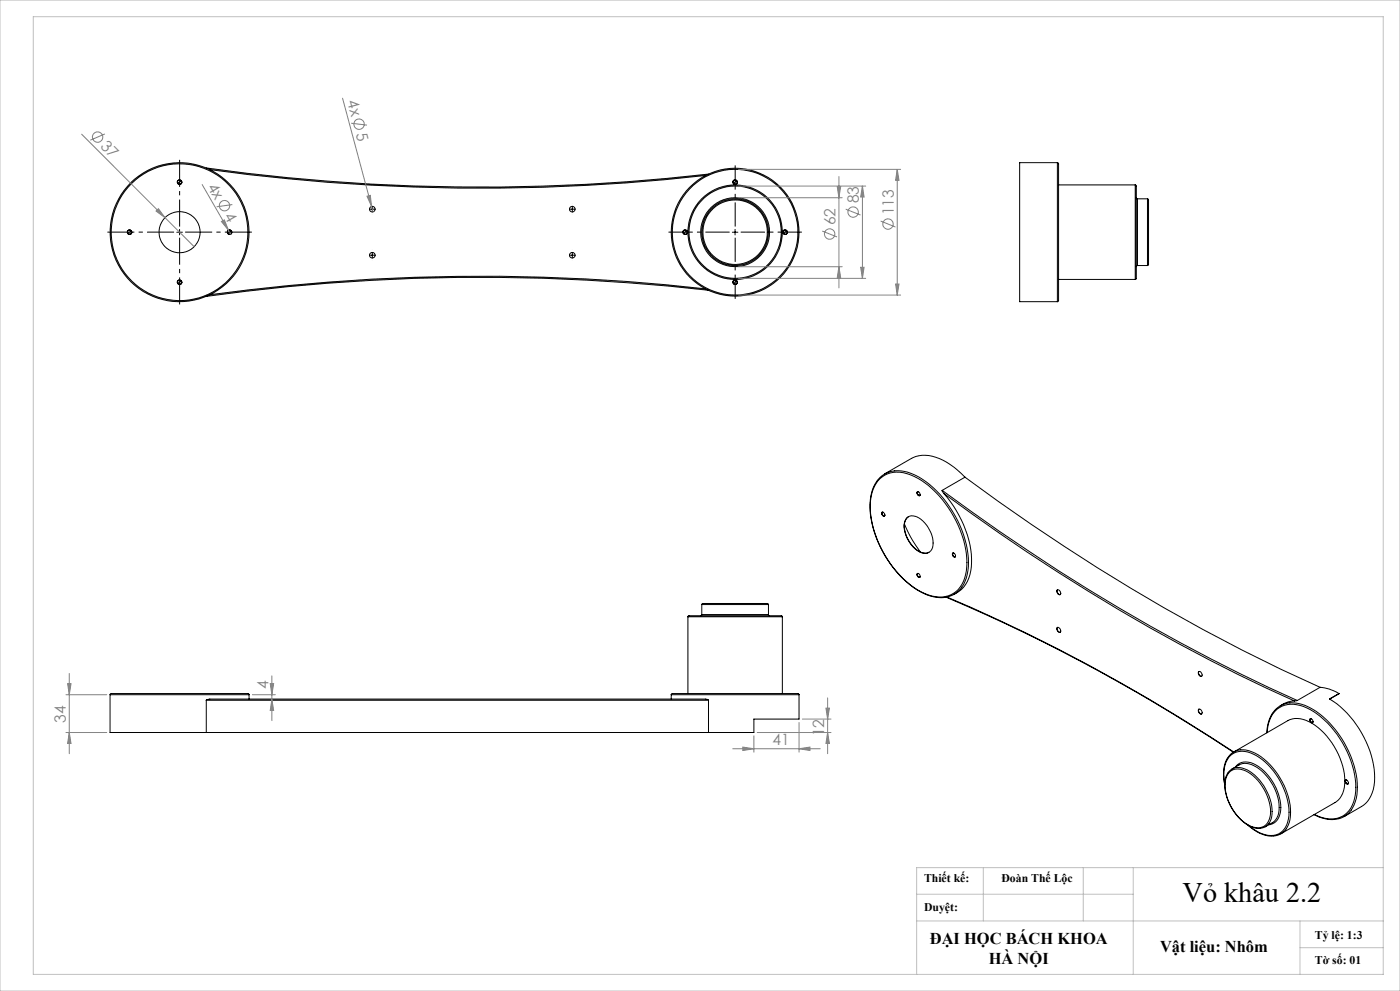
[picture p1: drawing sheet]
<svg xmlns="http://www.w3.org/2000/svg" width="420mm" height="297mm" viewBox="0 0 420 297" stroke-linecap="round" stroke-linejoin="round" font-family="sans-serif">
<g fill="none" stroke="#000" stroke-width=".3">
<path d="M53.9 53.9l-.5 .2-.2 .5M54.5 54.6l-.1 .4-.5 .2M61.9 50.3a598.3 598.3 0 0 0 150.6 1.9M62.9 50.8a595.7 595.7 0 0 0 148.7 1.8M220.5 53.9l-.5 .2-.1 .5M221.2 54.6l-.2 .5-.5 .1M317.2 48.8l.4 .2v41.2l-.4 .2M317.2 48.8h-11.3v41.6h11.3M317.2 48.8v41.6M317.6 55.4h23M340.6 55.4l.3 .3v27.8l-.3 .2M340.6 55.4v28.3"/>
<path d="M340.9 59.3l.3 .3M341.2 59.6v20M341.2 59.6h3M344.2 59.6l.4 .3v19.4l-.4 .3M344.2 59.6v20M38.9 68.9l-.6 .3-.1 .4M39.5 69.6l-.1 .4-.5 .3M53 69.6h1.7M53.9 68.8v1.6M68.9 68.9l-.5 .2-.2 .5M69.5 69.6l-.1 .4-.5 .3M110.8 76.5h1.7"/>
<path d="M110.8 62.7h1.7M111.7 61.8v1.7M111.7 75.7v1.6M170.9 76.5h1.6M170.9 62.7h1.6M171.7 61.8v1.7M171.7 75.7v1.6M205.5 68.9l-.4 .2-.2 .5M206.2 69.6l-.1 .4-.6 .3M219.7 69.6h1.7M220.5 68.8v1.6M235.5 68.9l-.4 .2-.2 .5"/>
<path d="M236.2 69.6l-.2 .5-.5 .2M341.2 79.6l-.3 .3M341.2 79.6h3M53.9 83.9l-.5 .2-.2 .5M54.5 84.6l-.1 .4-.5 .3M211.6 86.6a600.2 600.2 0 0 0-148.7 1.7M212.5 87a598.3 598.3 0 0 0-150.6 1.8M220.5 83.9l-.4 .2-.2 .5M221.2 84.6l-.2 .5-.5 .2M317.6 83.7h23M263.1 144.2a16.2 16.2 0 0 0-1.4 13.2 32.3 32.3 0 0 0 14.5 20l3.1 1.3 2 .4h1.8M263.1 144.1a8.2 8.2 0 0 1 10.2-2.2 30.2 30.2 0 0 1 15.8 18.4 19.3 19.3 0 0 1 0 14.9 7.3 7.3 0 0 1-5.9 3.9"/>
<path d="M264 143.5a8.3 8.3 0 0 1 9.1-1.2 28.8 28.8 0 0 1 14.4 15.3 23.2 23.2 0 0 1 1.9 15.6 7.8 7.8 0 0 1-10.8 5.1 27.8 27.8 0 0 1-14.6-14.7 24.2 24.2 0 0 1-2.4-15.9l1.2-2.8zM264.7 153.5a.69 .69 0 0 1 .6 .4 .69 .69 0 0 1-.2 .8l-.6-.6zM264.7 153.5a.83 .83 0 0 0 .7 1.2M265 153.6l-.2-.1a.63 .63 0 0 0-.1 .8 .63 .63 0 0 0 .7 .2l.1-.1M265.4 142l8-4.6a10 10 0 0 1 9.6 .6l3.3 2.1 3.2 2.9M271.3 157.1l1.9 3.8 3 4.6M272.1 155.2a3.2 3.2 0 0 1 4.2 .5 8.7 8.7 0 0 1 3.3 8.9 2.73 2.73 0 0 1-4.5 .4 9.3 9.3 0 0 1-3.8-8.3zM272.5 154.9a4.1 4.1 0 0 0-.9 4.6 8 8 0 0 0 6 6.3l1.1-.3M275.2 147.4a.7 .7 0 0 1 .7 .4 .7 .7 0 0 1-.1 .8l-.6-.4zM275.3 147.4a.79 .79 0 0 0 .6 1.1M275.6 147.4h-.2a.61 .61 0 0 0-.2 .8 .61 .61 0 0 0 .8 .2v-.2M282.6 147a573.7 573.7 0 0 0 106.6 62.9"/>
<path d="M282.6 147l.6 .9M283.2 147.9a569.5 569.5 0 0 0 105.1 62.2M283.2 147.9a31.5 31.5 0 0 1 8.2 22.1 9.3 9.3 0 0 1-5.2 8.1M289.5 143a575.1 575.1 0 0 0 106.5 63M289.5 143l-6.9 4M275.2 171.9a.7 .7 0 0 1 .7 .4 .7 .7 0 0 1-.1 .8l-.7-.7zM275.3 171.9a.79 .79 0 0 0 .6 1.1M275.6 171.9h-.2a.61 .61 0 0 0-.2 .8 .61 .61 0 0 0 .8 .2v-.2M283.8 178.9a534.6 534.6 0 0 1 86.2 46.6M284 178.9a531.4 531.4 0 0 1 86.1 46.5l16.3-9.4a7.7 7.7 0 0 1 8.2 1.4 22.1 22.1 0 0 1 8.8 17.7 6.6 6.6 0 0 1-2.9 5.4l-16.3 9.4M285.8 165.9a.64 .64 0 0 1 .7 .3 .64 .64 0 0 1-.1 .8l-.5-.5zM285.9 165.7a.83 .83 0 0 0 .7 1.2"/>
<path d="M286.2 165.8l-.2-.1a.62 .62 0 0 0-.1 .8 .62 .62 0 0 0 .7 .3l.1-.2M317.2 176.8a.85 .85 0 0 1 .9 .5 .85 .85 0 0 1-.2 1l-.5-.3-.3-.6zM317.3 176.7a1 1 0 0 0 .8 1.5M206.4 184.9l.2-.4h27.9l.2 .4M206.4 184.9h28.3M206.4 184.9v23M210.5 184.2l-.3 .3M210.5 181.2l.2-.3h19.6l.2 .3M210.5 184.2h20M210.5 181.2h20M210.5 181.2v3M230.5 184.2l.4 .3"/>
<path d="M230.5 181.2v3M234.7 184.9v23M317.2 188a.87 .87 0 0 1 .9 .6 .87 .87 0 0 1-.2 .9l-.8-.8zM317.3 188a1 1 0 0 0 .8 1.5M33 208.2l.3-.3h41.1l.3 .3M33 208.2v11.3h28.9M33 208.2h41.7M61.9 209.9l1-.4h148.7l.9 .4M61.9 209.9h150.6M61.9 219.5h150.6M61.9 209.9v9.6M74.7 208.2v1.3"/>
<path d="M201.4 208.2l.2-.3h37.8l.3 .3M201.4 208.2h38.3M201.4 208.2v1.3M212.5 209.9v9.6M239.7 208.2v7.3h-13.5v4h-13.7M359.5 212.7a.78 .78 0 0 1 1 .3 .78 .78 0 0 1-.2 1l-.6-.5zM359.7 201.3a.97 .97 0 0 1 .8 1.4 .95 .95 0 0 1-.8-1.4zM359.7 201.3a1.03 1.03 0 0 0 .8 1.4M359.7 212.5a1.01 1.01 0 0 0 .8 1.5M380.2 219.6a8.4 8.4 0 0 1 5.1-8.2 11.6 11.6 0 0 1 10 2.7 29.6 29.6 0 0 1 11.4 23 8.2 8.2 0 0 1-5.6 8.1l-2.7 .2-2.1-.5-2-.8M381.9 213.6a11 11 0 0 0-1.9 6M382 213.5a7.2 7.2 0 0 1 8.5-2.4 25.7 25.7 0 0 1 14.1 14.1 21.3 21.3 0 0 1 1.9 15.2 7 7 0 0 1-6.1 5.2"/>
<path d="M388.3 210.1l-1.8 .3-2.4 1.1M389.2 209.9l-.9 .2M393.1 215.4a.7 .7 0 0 1 .7 .4 .7 .7 0 0 1-.2 .8l-.6-.6zM393.1 215.4a.83 .83 0 0 0 .7 1.2M393.5 215.4h-.3a.63 .63 0 0 0-.1 .8 .63 .63 0 0 0 .8 .3v-.2M396 206a12.3 12.3 0 0 1 5.7 1.9M396 206l-6.8 3.9M401.7 207.9l-2.8 1.6a29.6 29.6 0 0 1 13.5 24.8 9.2 9.2 0 0 1-4 7.4l-5.1 3M401.7 207.9l-2.8 1.6M367.4 234.8a9.4 9.4 0 0 1 1.7-8.4 6.4 6.4 0 0 1 7.8 .1 21.3 21.3 0 0 1 9.8 17.9 5.7 5.7 0 0 1-5.4 6 10.7 10.7 0 0 1-6.5-2.8M368.4 231.6a9.6 9.6 0 0 0 .4 9.1 13 13 0 0 0 7.8 7.5l1.4 .1M368.4 227a10.4 10.4 0 0 0-1 8.2"/>
<path d="M368.4 231.5a4.1 4.1 0 0 1 5.8-.8 15.2 15.2 0 0 1 7.3 14.2 3.9 3.9 0 0 1-3.4 3.3M368.5 226.9a5.9 5.9 0 0 1 8-1.2 21.7 21.7 0 0 1 10.6 18.7 5.8 5.8 0 0 1-5 6.1M368.7 231.5a4.1 4.1 0 0 1 5.1-.4 14.5 14.5 0 0 1 7.2 13.8 4 4 0 0 1-6.5 2.4 14.6 14.6 0 0 1-6.9-13.2l.4-1.4zM369.6 230.5l2.1-1.2a4.8 4.8 0 0 1 5.4 .7 15 15 0 0 1 6.5 13.7l-.5 1.3-.8 1.1-2.7 1.7M370.6 229.9a4.4 4.4 0 0 1 6.1-.7 15.5 15.5 0 0 1 7.4 14.5 3.9 3.9 0 0 1-3.5 3.5M403.7 233.8a.68 .68 0 0 1 .7 .4 .68 .68 0 0 1-.2 .8l-.5-.4zM403.8 233.8a.79 .79 0 0 0 .6 1.1M404 233.8l-.1-.1a.64 .64 0 0 0-.2 .9 .64 .64 0 0 0 .8 .2v-.2M374.4 247.3a10.7 10.7 0 0 0 7.6 3.3M394.2 244.2l3.5 1.2 2.6 .2"/>
<circle cx="53.9" cy="54.6" r=".67"/>
<circle cx="220.5" cy="54.6" r=".67"/>
<circle cx="220.5" cy="54.6" r=".68"/>
<circle cx="38.9" cy="69.6" r=".68"/>
<circle cx="53.9" cy="69.6" r="20.5"/>
<circle cx="53.9" cy="69.6" r="6.2"/>
<circle cx="53.9" cy="69.6" r="20.8"/>
<circle cx="68.9" cy="69.6" r=".67"/>
<circle cx="111.7" cy="76.5" r=".84"/>
<circle cx="111.7" cy="62.7" r=".84"/>
<circle cx="171.7" cy="76.5" r=".84"/>
<circle cx="171.7" cy="62.7" r=".84"/>
<circle cx="205.5" cy="69.6" r=".67"/>
<circle cx="220.5" cy="69.6" r="9.7"/>
<circle cx="220.5" cy="69.6" r="10.3"/>
<circle cx="220.5" cy="69.6" r="18.8"/>
<circle cx="220.5" cy="69.6" r="10"/>
<circle cx="220.5" cy="69.6" r="19.2"/>
<circle cx="220.5" cy="69.6" r="14.2"/>
<circle cx="220.6" cy="69.6" r="13.8"/>
<circle cx="235.5" cy="69.6" r=".68"/>
<circle cx="53.9" cy="84.6" r=".67"/>
<circle cx="220.5" cy="84.6" r=".67"/>
<circle cx="220.5" cy="84.6" r=".68"/>
</g>
<g fill="none" stroke="#808080" stroke-width=".3">
<path d="M102.8 29.4l8.7 32.5M105.3 36.9l4.8 .6M24.5 40.2l25 25M31.5 40.1l-4.4 1.9M60.6 55.3l8.6 14.9M110.1 58.8l1-.2 .4 3.3zM221.5 59.3h31.2M221.5 55.8h38.2M221.5 50.8h48.7M251.2 55.9h1l-.5 3.4zM251.7 52.9v33.4M258.7 55.8v27.6"/>
<path d="M258.7 55.8l.5 3.3h-1zM269.2 50.8v37.6M269.2 50.8l.5 3.2h-1zM46.8 63.2l.7-.7 2 2.7zM49.5 65.2l8.7 8.7M66.4 66.4l.9-.5 1.2 3.1zM69.7 61.3l-4.7 .7M111.5 61.9l.4 1.6M221.5 79.9h31.2M246.7 69.2l4.4 1.8M251.7 79.9l.5 3.3h-1zM253.7 62.7l4.5 1.7"/>
<path d="M264.2 66.2l4.4 1.8M221.5 83.4h38.2M221.5 88.4h48.7M258.2 80.1h1l-.5 3.3zM268.7 85.1h1l-.5 3.3zM19.8 208.2h12.2M19.8 219.5h12.2M20.3 204.9h1l-.5 3.3zM20.8 219.5l.5 3.3h-1zM20.8 201.9v24M75.7 208.2h6.9M81.1 204.9h1l-.5 3.3z"/>
<path d="M81.6 209.6l.5 3.3h-1zM81.6 202.6v13.4M227.2 219.5h22.1M239.7 216.5v8.9M240.7 215.5h8.6M247.8 212.2h1l-.5 3.3zM248.3 209.2v16.7M248.3 219.5l.5 3.3h-1zM219.8 224.4h26.3M222.8 223.9l3.4 .5-3.4 .5zM226.2 220.5v4.9M239.7 224.4l3.3-.5v1z"/>
<circle cx="107.7" cy="37.2" r="1.56"/>
<circle cx="29.3" cy="41.1" r="1.55"/>
<circle cx="67.4" cy="61.6" r="1.56"/>
<circle cx="248.9" cy="70.1" r="1.56"/>
<circle cx="255.9" cy="63.6" r="1.55"/>
<circle cx="266.4" cy="67.1" r="1.56"/>
</g>
<path d="M52.2 69.6h-20M53.9 67.9v-20M53.9 71.2v20M55.6 69.6h20" fill="none" stroke="#000" stroke-width=".3" stroke-dasharray="15.2 1.3 1.3 1.3" stroke-dashoffset="7.1" stroke-linecap="butt"/>
<path d="M218.9 69.6h-18.3M220.6 67.9v-18.3M220.6 71.2v18.4M222.2 69.6h18.4" fill="none" stroke="#000" stroke-width=".3" stroke-dasharray="15.2 1.3 1.3 1.3" stroke-dashoffset="8" stroke-linecap="butt"/>
<path d="M111.7 78.1v.1M171.7 78.1v.1" fill="none" stroke="#000" stroke-width=".3" stroke-dasharray="15.2 1.3 1.3 1.3" stroke-linecap="butt"/>
<path d="M0 0h420v297h-420zM10 5h405v287h-405zM275 276h140M275 268h65M295 260v16M325 260v16M340 260v32M390 276v16M415 260h-140v32M390 284h25" fill="none" stroke="#c0c0c0" stroke-width=".3"/>
<path d="M204.9 69.6l.1 .4 .5 .3v-.7zM205.5 68.9v.7h.7l-.1-.4zM219.9 84.6l.1 .4 .5 .3v-.7zM220.5 83.9v.7h.7l-.2-.5zM234.9 69.6l.2 .5 .4 .2v-.7zM235.5 68.9v.7h.7l-.2-.5zM219.9 54.6l.1 .4 .5 .2v-.6zM220.5 53.9v.7h.7l-.2-.5zM38.2 69.6l.1 .4 .6 .3v-.7zM38.9 68.9v.7h.6l-.2-.5zM53.2 84.6l.2 .5 .5 .2v-.7zM53.9 83.9v.7h.6l-.2-.5zM68.2 69.6l.2 .5 .5 .2v-.7zM68.9 68.9v.7h.6v-.4zM53.2 54.6l.2 .5 .5 .1v-.6zM53.9 53.9v.7h.6l-.2-.5z" fill="#000"/>
<g fill="#808080">
<path d="M110.1 58.8l1-.2 .4 3.3z"/>
<path d="M66.4 66.4l.9-.5 1.2 3.1z"/>
<path d="M46.8 63.2l.7-.7 2 2.7z"/>
<path d="M222.8 223.9l3.4 .5-3.4 .5zM239.7 224.4l3.3-.5v1z"/>
<path d="M81.6 209.6l.5 3.3h-1zM81.1 204.9h1l-.5 3.3z"/>
<path d="M251.2 55.9h1l-.5 3.4zM251.7 79.9l.5 3.3h-1zM258.7 55.8l.5 3.3h-1zM258.2 80.1h1l-.5 3.3zM269.2 50.8l.5 3.2h-1zM268.7 85.1h1l-.5 3.3zM20.3 204.9h1l-.5 3.3zM20.8 219.5l.5 3.3h-1zM247.8 212.2h1l-.5 3.3zM248.3 219.5l.5 3.3h-1z"/>
</g>
<text font-size="8.5" x="354.8" y="270.3">Vỏ khâu 2.2</text>
<g font-size="4.9">
<text x="279" y="283.1">ĐẠI HỌC BÁCH KHOA</text>
<text x="348" y="285.4">Vật liệu: Nhôm</text>
<text x="296.7" y="289">HÀ NỘI</text>
</g>
<g font-size="4.7" fill="#808080">
<text x="104.1" y="30.4" transform="rotate(75 104.1 30.4)">4x</text>
<text x="106.7" y="40.1" transform="rotate(75 106.7 40.1)">5</text>
<text x="29.9" y="44.1" transform="rotate(45 29.9 44.1)">37</text>
<text x="62.1" y="56" transform="rotate(60 62.1 56)">4x</text>
<text x="67.2" y="64.7" transform="rotate(60 67.2 64.7)">4</text>
<text x="257.7" y="61" transform="rotate(-90 257.7 61)">83</text>
<text x="268.1" y="64.6" transform="rotate(-90 268.1 64.6)">113</text>
<text x="250.6" y="67.6" transform="rotate(-90 250.6 67.6)">62</text>
<text x="80.6" y="206.4" transform="rotate(-90 80.6 206.4)">4</text>
<text x="19.8" y="216.6" transform="rotate(-90 19.8 216.6)">34</text>
<text x="247.3" y="220.7" transform="rotate(-90 247.3 220.7)">12</text>
<text x="231.8" y="223.4">41</text>
</g>
<g font-size="3.5">
<text x="277.2" y="264.4">Thiết kế:</text>
<text x="300.4" y="264.4">Đoàn Thế Lộc</text>
<text x="277.2" y="273">Duyệt:</text>
<text x="394.5" y="281.4">Tỷ lệ: 1:3</text>
<text x="394.5" y="289">Tờ số: 01</text>
</g>
</svg>
